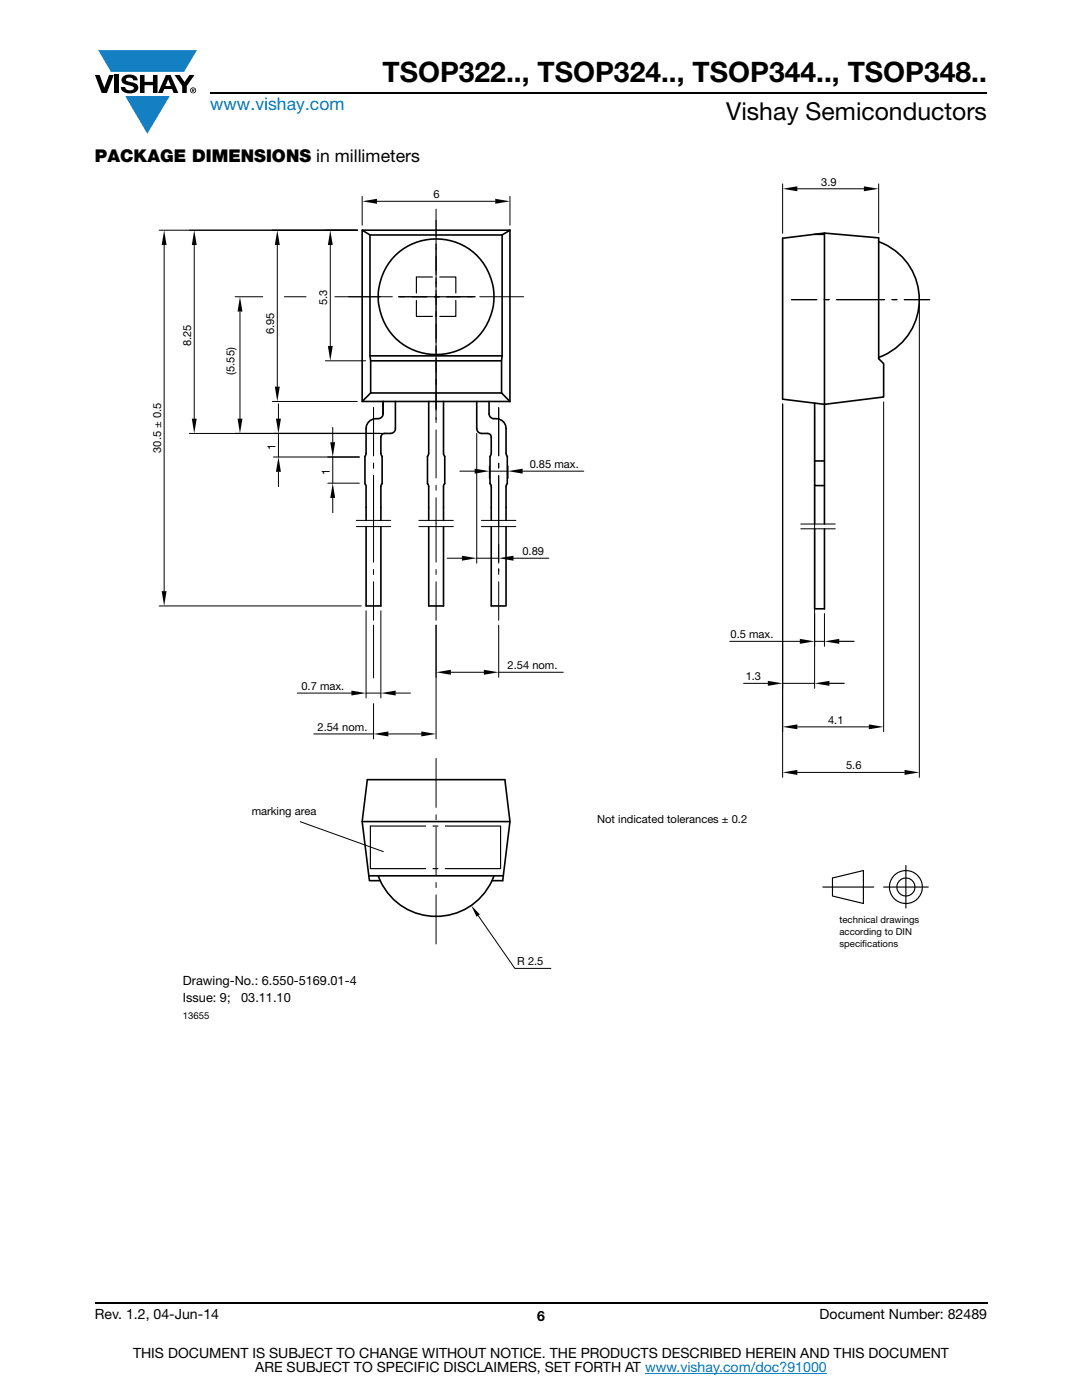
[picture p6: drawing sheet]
<svg xmlns="http://www.w3.org/2000/svg" width="216mm" height="279mm" viewBox="0 0 216 279" stroke-linecap="round" stroke-linejoin="round" font-family="sans-serif">
<g fill="#147fc3">
<path d="M19.6 10h19.7l-2.6 4.3h-1.1h-13.5z"/>
<path d="M25 19.2h8.9l-4.5 7.5z"/>
</g>
<g fill="#000">
<path d="M18.9 15h1l.9 2.5 1-2.5h.9l-1.4 3.6h-1zM22.9 15h.9v3.6h-.9zM24.6 15.3a2.1 2.1 0 0 1 2.8 .3l.1 .4h-.9a.79 .79 0 0 0-.7-.5 .79 .79 0 0 0-.8 .4l.3 .3 1 .2a1.08 1.08 0 0 1 1.2 1 1.08 1.08 0 0 1-1.1 1.2 1.73 1.73 0 0 1-2.4-1.2h.9a.96 .96 0 0 0 .8 .6 .96 .96 0 0 0 .9-.4 1.31 1.31 0 0 0-1.2-.6 1.03 1.03 0 0 1-1.1-.6 1.03 1.03 0 0 1 .2-1.1zM27.9 15h.9v1.3h1.7v-1.3h.9v3.6h-.9v-1.6h-1.7v1.6h-.9zM34.8 15h1.1l.9 1.4 1-1.4h1l-1.5 2.2v1.4h-.9v-1.4z"/>
<path d="M33.6 15.9l.5 1.3h-1.1zM33.1 15l-1.6 3.6h1l.3-.8h1.5l.3 .8h1l-1.6-3.6z"/>
<path d="M38.4 17.8h.2v.2h-.2zM38.3 17.7v.7h.1v-.3l.4 .3-.2-.3 .2-.2-.1-.2z"/>
<path d="M38.1 18a.46 .46 0 0 1 .9 0 .46 .46 0 0 1-.9 0zM37.9 18a.6 .6 0 0 0 1.2 0 .6 .6 0 0 0-1.2 0z"/>
</g>
<path d="M42 18.6h155M18.9 260h178.1" fill="none" stroke="#000" stroke-width=".36"/>
<path d="M128.7 274h36.3" fill="none" stroke="#007ec4" stroke-width=".2"/>
<path d="M30.3 35.2h155.3v168.6h-155.3z" fill="#fff"/>
<g fill="none" stroke="#000" stroke-width=".23">
<path d="M54.3 45.9h17M82.2 59.2h9.6M83.1 60v3.1h3.2M86.3 55.3h-3.2v3.2M87 48.7v1M87 55.5v1.8M87.8 55.3h3.2v3.2M91 60v3.1h-3.2M157.9 59.8h5.1M164.5 59.8h.9M166.9 59.8h9.6M178 59.8h1"/>
<path d="M180.4 59.8h5.1M87 62.2v1M87 69v1.8M87 71.5v10M46.9 86.5h30M65.4 91.2h6.3M97.7 93v2.5M101.4 93v2.5M165.5 136.4h3M167.5 128h2.9M84.9 164.9h-11v8.5h11M86.4 173.4h1"/>
<path d="M86.4 164.9h1M88.9 164.9h11v8.5h-11M164.2 177h10.1M166.1 175.2l6.2-1.5v6.6l-6.2-1.5zM176.3 177h8.9M180.8 172.7v8.5"/>
<circle cx="180.8" cy="177" r="3.3"/>
<circle cx="180.8" cy="177" r="1.8"/>
</g>
<g fill="none" stroke="#000" stroke-width=".32">
<path d="M72.3 45.9v34.2M73.8 46.9v24.1l.2 1v6.4h26.1M73.8 46.9h26.4M100.2 46.9v24.1M101.8 45.9v34.2M101.8 45.9l-1.6 1M101.8 45.9h-29.5l1.5 1M156.2 47.5l8.3-1 10.8 1v24.1l1 1v6.6l-11.8 1.5-8.3-1zM162.5 46.8h2M164.5 46.5v58.1M175.3 48.2a12.3 12.3 0 0 1 8.1 11.6 12.3 12.3 0 0 1-8.1 11.5M73.8 71h26.4"/>
<path d="M74 72h26.1M74 78.4l-1.7 1.7h29.5M100.1 78.4l1.7 1.7M100.2 71l-.1 7.4M76.2 96.5l-.2 .6v4.1M76.2 91.1v5.4M76.4 80.1v2.7l-.2 .5a1.17 1.17 0 0 1-1.2 .2 1.99 1.99 0 0 0-2 2v4.9l-.2 .7v5.4l.2 .6v6.8M78.9 80.1v5.7l-.3 .4-.4 .3h-1.5a.72 .72 0 0 0-.7 .7v3.2l.2 .7M85.5 80.1v10.3l-.2 .7v5.4l.2 .6v6.8M88.5 80.1v10.3l.2 .7v5.4l-.2 .6v6.8M95.1 80.1v5.4l.3 .7a2.03 2.03 0 0 0 1.9 .3l.6 .3 .1 .4v3.2l-.2 .7v5.4l.2 .6v6.8M97.6 80.1v2.5l.3 .7a1.19 1.19 0 0 0 1.1 .3 1.97 1.97 0 0 1 2 1.9v4.9l.2 .7v5.4l-.2 .6v6.8"/>
<path d="M162.5 96.9v7.7M162.5 80.4v16.5h2M162.5 92h2M73 105.1v15.8h3M76 101.2v2.7M76 105.1v15.8M85.5 105.1v15.8h3v-15.8M98 105.1v15.8h3v-15.8M162.5 105.5v16h2v-16M72.3 164h29.5M73.6 174.8h26.8M75.5 174.8a12.3 12.3 0 0 0 11.5 8.1 12.3 12.3 0 0 0 11.6-8.1"/>
<path d="M75.9 175.8h-2.2l-1.4-11.8 1-8.4h27.4l1.1 8.4-1.5 11.8h-2.1"/>
<circle cx="87" cy="59.2" r="11.6"/>
</g>
<g fill="none" stroke="#000" stroke-width=".2">
<path d="M72.3 39.2v5.8M101.8 39.2v5.8M156.2 36.7v9.9M159.1 37.7h13.3M175.3 36.7v9.8M31.8 45.9h39.5M32.8 48.9v69.1M38.8 48.9v34.7M46.9 59.2h5.5M55.3 48.9v28.3M56.7 59.2h4.4M65.9 48.9v20.2"/>
<path d="M66.8 59.2h11.5M75.2 40.2h23.6M79.5 59.2h5.7M87 41.7v42.6M89.1 59.2h5.7M95.7 59.2h8.8M47.9 62.2v21.4M64.9 72h8.1M183.4 60.8v94.3M37.8 86.5h38M54.3 80.1h17M54.6 91.2h17.1"/>
<path d="M55.6 80.6v2.9M55.6 86.5v4.7M55.6 94.2v2.9M65.4 96.4h6.3M66.4 85.3v3M66.4 91.2v5.2M66.4 99.4v2.9M74.5 81.3v9.7M74.5 92.4v1M74.5 94.9v17.3M87 85.8v9.6M87 96.9v.9"/>
<path d="M87 99.3v12.9M91.8 94h2.9M95.1 86.5v25.9M97.7 94h3.7M99.5 81.3v9.7M99.5 92.4v1M99.5 94.9v17.5M104.3 94h12.2M156.2 80.6v74.5M162.5 81.7v55.7M176.3 80.2v65.8M71.1 105.1h6.9"/>
<path d="M71.1 103.9h6.9M74.5 113.7v.9M74.5 116.1v7.7M83.6 105.1h6.9M83.6 103.9h6.9M87 113.6v1M87 116.1v7.7M89.2 111.4h3M95.1 111.4h4.4M96.1 105.1h6.8M96.1 103.9h6.8M99.5 113.5v1.1"/>
<path d="M99.5 116.1v7.7M102.5 111.4h7M159.8 105.5h6.9M159.8 104.6h6.9M31.8 120.9h40.3M59.3 138.3h10.8M73 121.9v17.4M73 138.3h3M74.5 124.8v10.5M76 121.9v17.4M79 138.3h2.9M87 124.8v22.7"/>
<path d="M90 134.2h6.6M99.5 124.8v10.4M99.5 134.2h12.9M145.6 128h14M148.4 136.4h4.8M156.2 136.4h6.3M162.5 128h2M164.5 122.5v6.5M62.6 146.5h11.9M74.5 140.4v7.1M77.5 146.5h6.6M87 151.4v9.7"/>
<path d="M159.1 145.1h14.3M159.1 154.2h21.4M59.9 164l16.6 6M87 162.6v1M87 165.1v9.6M87 176.1v1M87 178.6v9.8M95.4 182.7l7.3 10.6h7.2"/>
</g>
<g fill="#000">
<path d="M72.3 40.2l2.9-.5v1zM98.8 39.7l3 .5-3 .5zM156.2 37.7l2.9-.5v1zM172.4 37.2l2.9 .5-2.9 .5zM32.8 45.9l.4 3h-.9zM38.8 45.9l.5 3h-1zM55.3 45.9l.5 3h-1zM65.9 45.9l.5 3h-1zM47.9 59.2l.5 3h-1zM54.8 77.2h1l-.5 2.9zM65.4 69.1h1l-.5 2.9zM38.3 83.6h1l-.5 2.9z"/>
<path d="M47.4 83.6h1l-.5 2.9zM55.1 83.6h1l-.5 2.9zM55.6 91.2l.5 3h-1zM65.9 88.3h1l-.5 2.9zM66.4 96.4l.5 3h-1zM94.7 93.5l3 .5-3 .5zM101.4 94l2.9-.5v1zM32.3 118h.9l-.4 2.9zM92.2 110.9l2.9 .5-2.9 .5zM99.5 111.4l3-.5v1zM70.1 137.8l2.9 .5-2.9 .5zM76 138.3l3-.5v1z"/>
<path d="M87 134.2l3-.5v1zM96.6 133.7l2.9 .5-2.9 .5zM153.2 135.9l3 .5-3 .5zM159.6 127.5l2.9 .5-2.9 .5zM162.5 136.4l3-.5v1zM164.5 128l3-.5v1zM74.5 146.5l3-.5v1zM84.1 146l2.9 .5-2.9 .5zM156.2 145.1l2.9-.5v.9zM156.2 154.2l2.9-.5v.9zM173.4 144.6l2.9 .5-2.9 .4zM180.5 153.7l2.9 .5-2.9 .4z"/>
<path d="M94 180.7l1.8 1.8-.7 .5z"/>
</g>
<text font-size="5.6" x="76.3" y="16.4">TSOP322.., TSOP324.., TSOP344.., TSOP348..</text>
<text font-size="4.9" x="144.9" y="24">Vishay Semiconductors</text>
<text font-size="3.5" fill="#007ec4" x="42" y="21.9">www.vishay.com</text>
<text font-size="3.5" x="18.9" y="32.3">PACKAGE DIMENSIONS in millimeters</text>
<g font-size="2.8">
<text x="18.9" y="263.3">Rev. 1.2, 04-Jun-14</text>
<text x="107.2" y="263.6">6</text>
<text x="163.6" y="263.3">Document Number: 82489</text>
<text x="26.5" y="271">THIS DOCUMENT IS SUBJECT TO CHANGE WITHOUT NOTICE. THE PRODUCTS DESCRIBED HEREIN AND THIS DOCUMENT</text>
<text x="50.9" y="273.8">ARE SUBJECT TO SPECIFIC DISCLAIMERS, SET FORTH AT www.vishay.com/doc?91000</text>
</g>
<g font-size="2.5">
<text x="36.5" y="196.6">Drawing-No.: 6.550-5169.01-4</text>
<text x="36.5" y="199.9">Issue: 9;</text>
<text x="48.1" y="199.9">03.11.10</text>
</g>
<g font-size="2.2">
<text x="86.5" y="39.6">6</text>
<text x="163.9" y="37.1">3.9</text>
<text x="65.3" y="60.9" transform="rotate(-90 65.3 60.9)">5.3</text>
<text x="38.1" y="69.1" transform="rotate(-90 38.1 69.1)">8.25</text>
<text x="54.7" y="66.7" transform="rotate(-90 54.7 66.7)">6.95</text>
<text x="46.8" y="74.8" transform="rotate(-90 46.8 74.8)">(5.55)</text>
<text x="55" y="89.8" transform="rotate(-90 55 89.8)">1</text>
<text x="32.1" y="90.4" transform="rotate(-90 32.1 90.4)">30.5 ± 0.5</text>
<text x="65.8" y="94.7" transform="rotate(-90 65.8 94.7)">1</text>
<text x="105.7" y="93.4">0.85 max.</text>
<text x="104.2" y="110.8">0.89</text>
<text x="145.8" y="127.4">0.5 max.</text>
<text x="60.1" y="137.7">0.7 max.</text>
<text x="101.3" y="133.6">2.54 nom.</text>
<text x="148.8" y="135.8">1.3</text>
<text x="63.4" y="145.9">2.54 nom.</text>
<text x="165.2" y="144.5">4.1</text>
<text x="168.8" y="153.5">5.6</text>
<text x="50.2" y="162.7">marking area</text>
<text x="119.2" y="164.2">Not indicated tolerances ± 0.2</text>
<text x="103.2" y="192.7">R 2.5</text>
</g>
<g font-size="1.9">
<text x="167.5" y="184.2">technical drawings</text>
<text x="167.5" y="186.7">according to DIN</text>
<text x="167.5" y="189.1">specif</text>
<text x="172.1" y="189.1">ications</text>
<text x="36.5" y="203.4">13655</text>
</g>
</svg>
